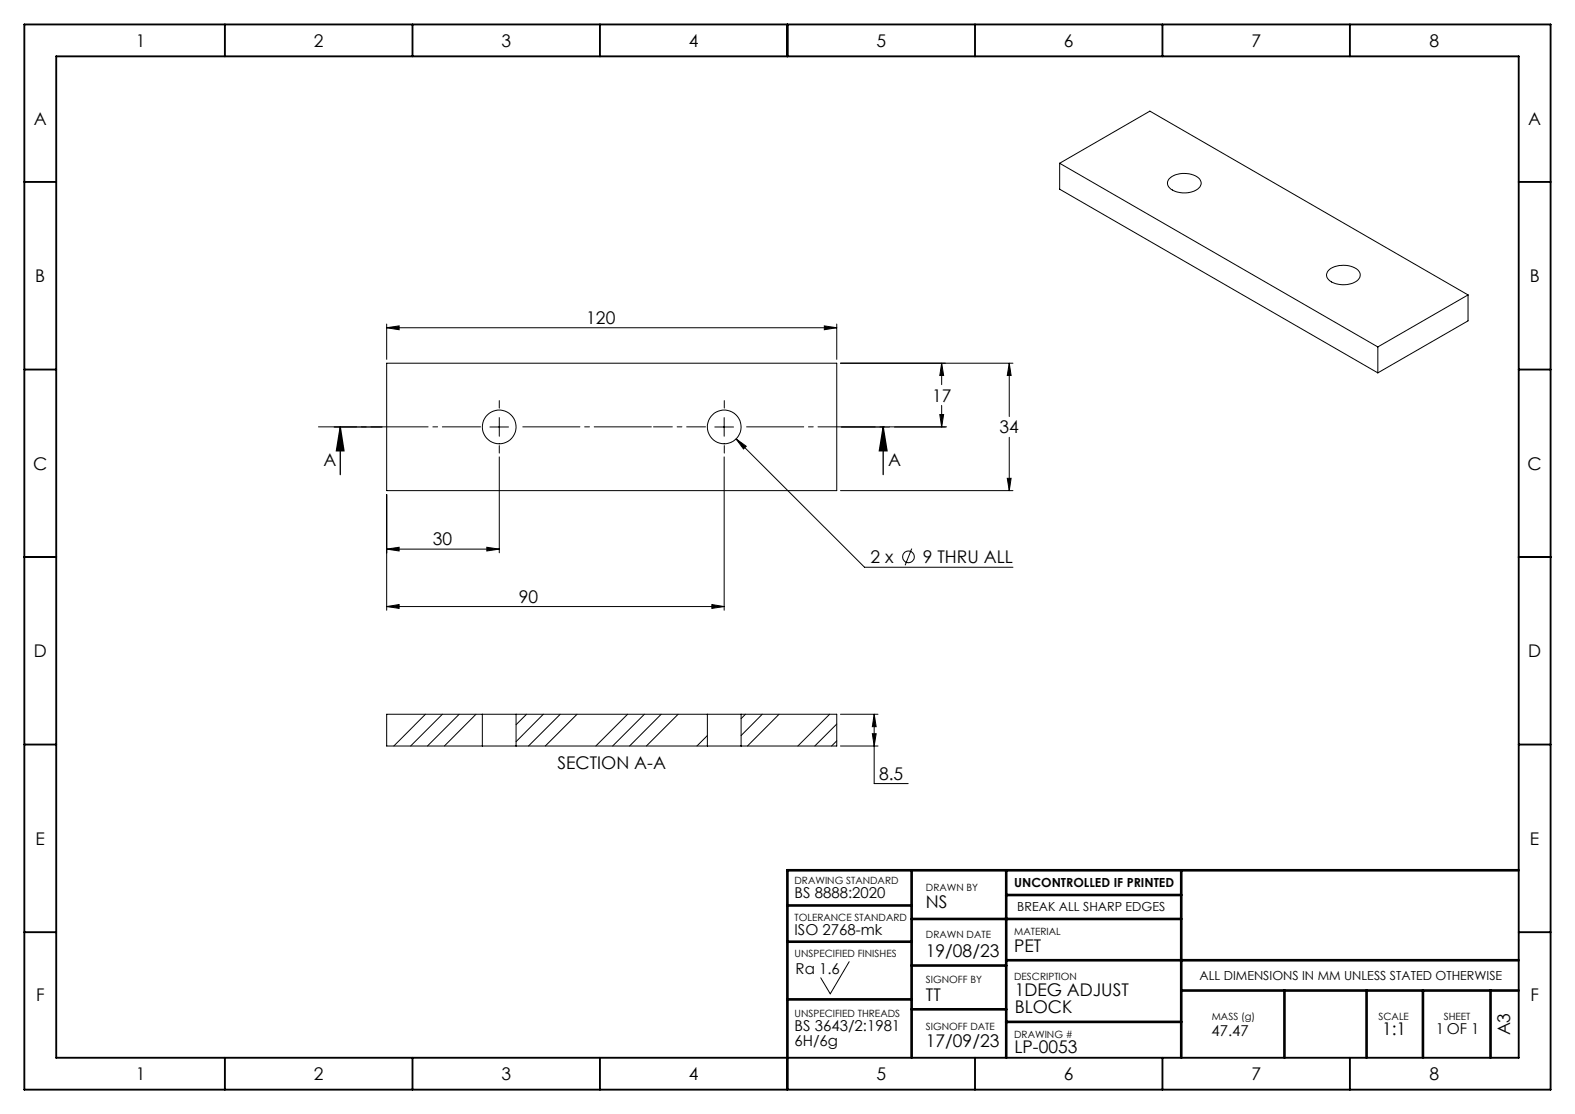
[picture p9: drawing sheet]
<svg xmlns="http://www.w3.org/2000/svg" width="594mm" height="420mm" viewBox="0 0 594 420" stroke-linecap="round" stroke-linejoin="round" font-family="sans-serif">
<g fill="none" stroke="#000" stroke-width=".71">
<path d="M9.2 9.2h575.6v401.7h-575.6zM84.8 9.2v12M155.6 9.2v12M226.3 9.2v12M297 9.2v12M367.7 9.2v12M438.4 9.2v12M509.1 9.2v12M21.2 21.2h551.6v377.6h-551.6zM9.2 68.6h12M572.8 68.6h12M9.2 139.3h12"/>
<path d="M572.8 139.3h12M9.2 210h12M572.8 210h12M9.2 280.7h12M572.8 280.7h12M9.2 351.5h12M572.8 351.5h12M84.8 398.8v12.1M155.6 398.8v12.1M226.3 398.8v12.1M297 398.8v12.1M367.7 398.8v12.1"/>
<path d="M438.4 398.8v12.1M509.1 398.8v12.1"/>
</g>
<g fill="none" stroke="#000" stroke-width=".99">
<path d="M343.8 328.1v70.7M379.5 328.1v70.7M379.5 337.5h66M445.5 328.1v70.7M572.8 328.1h-275.8v70.7M297 341.4h46.8M297 355.1h46.8M343.8 346.5h101.7M297 376.8h46.8M343.8 364.1h35.7M379.5 362.1h193.3M445.5 373.5h127.3"/>
<path d="M484.4 373.5v25.3M515.4 373.5v25.3M536.6 373.5v25.3M562.1 373.5v25.3M343.8 380.6h35.7M379.5 385.3h66"/>
</g>
<g fill="none" stroke="#000" stroke-width=".38">
<path d="M399.6 61.6l34.1-19.7 120 69.3M399.6 61.6l120 69.2M399.6 61.6v9.7l120 69.3M441 67.4a9.1 9.1 0 0 1 11.4 .1 2.99 2.99 0 0 1-2.1 4.6 9 9 0 0 1-9.6-1.7l-.4-1.6zM501 102a9 9 0 0 1 11.4 .1 2.68 2.68 0 0 1-1.4 4.3 9 9 0 0 1-10.3-1.4l-.4-1.5zM553.7 111.2l-34.1 19.6M553.7 111.2v9.8l-34.1 19.6M145.8 123.6l4.7-.7v1.4zM145.8 122.2v13.3M145.8 123.6h169.8M145.8 137h169.8v48h-169.8zM310.9 122.9l4.7 .7-4.7 .7z"/>
<path d="M315.6 122.2v13.3M355.1 137l.8 4.6h-1.5zM355.1 137v8M380.6 137l.7 4.6h-1.4zM380.6 137v20.1M382 137h-65M519.6 130.8v9.8M188.3 157.5v7M273.1 157.5v7M354.4 156.3h1.5l-.8 4.7zM355.1 152.9v8.1M184.8 161h7"/>
<path d="M188.3 172.3v36.1M269.6 161h7.1M273.1 172.3v57.8M277.6 165.5l3.8 2.8-1 1zM277.6 165.5l48.5 48.4h55.9M337.3 161h19.3M380.6 164.9v20.1M145.8 186.4v43.7M317 185h65M379.9 180.4h1.4l-.7 4.6zM145.8 207.1l4.7-.7v1.3zM145.8 207.1h42.5"/>
<path d="M183.6 206.4l4.7 .7-4.7 .6zM343.9 206.9l-2.5 6.2M145.8 228.7l4.7-.7v1.4zM145.8 228.7h127.3M268.5 228l4.6 .7-4.6 .7zM160.5 269.3l-12 12M166.8 269.3l-11.9 12M173.2 269.3l-12 12M179.5 269.3l-11.9 12M181.9 269.3h12.7M181.9 269.3h-36.1v12h36.1M181.9 269.3v12"/>
<path d="M194.6 269.3v12M194.6 269.3h72.2M198.6 269.3l-4 4M204.9 269.3l-10.3 10.3M211.3 269.3l-12 12M217.6 269.3l-11.9 12M236.7 269.3l-12 12M243 269.3l-11.9 12M249.4 269.3l-12 12M255.8 269.3l-12 12M266.8 269.3h12.7M266.8 269.3v12"/>
<path d="M266.8 277.3l-4 4M279.5 269.3h36.1v12h-36.1M279.5 269.3v12M281.1 269.3l-1.6 1.7M287.5 269.3l-8 8M293.8 269.3l-11.9 12M312.9 269.3l-12 12M315.6 273l-8.3 8.3M315.6 279.3l-2 2M317 269.3h14.1M329 276.7h1.4l-.7 4.6zM329.7 269.3l.7 4.7h-1.4z"/>
<path d="M329.7 269.3v26.2h12.8M181.9 281.3h12.7M194.6 281.3h72.2M266.8 281.3h12.7M317 281.3h14.1M320.3 362.6l-7.2 12.1-3.6-6"/>
<circle cx="188.3" cy="161" r="6.4"/>
<circle cx="273.1" cy="161" r="6.4"/>
<circle cx="342.6" cy="210" r="2.2"/>
</g>
<path d="M126.1 161h17.9M128.3 161l1.4 9h-2.8zM128.3 161v18M317.4 161h17.9M333.1 161l1.4 9h-2.9zM333.1 161v18" fill="none" stroke="#000" stroke-width=".49"/>
<path d="M188.3 153.9v-2.8M273.2 153.9v-2.8M188.3 168v2.9M273.2 168v2.9" fill="none" stroke="#000" stroke-width=".38" stroke-dasharray="21.6 1.8 1.8 1.8"/>
<path d="M266.1 161h-19.6" fill="none" stroke="#000" stroke-width=".38" stroke-dasharray="21.6 1.8 1.8 1.8" stroke-dashoffset="14.4"/>
<path d="M280.2 161h78.1" fill="none" stroke="#000" stroke-width=".38" stroke-dasharray="21.6 1.8 1.8 1.8" stroke-dashoffset="-1.3"/>
<path d="M181.2 161h-61.1" fill="none" stroke="#000" stroke-width=".38" stroke-dasharray="21.6 1.8 1.8 1.8" stroke-dashoffset="7.2"/>
<path d="M195.4 161h52" fill="none" stroke="#000" stroke-width=".38" stroke-dasharray="21.6 1.8 1.8 1.8" stroke-dashoffset="-1.8"/>
<g fill="#000">
<path d="M310.9 122.9l4.7 .7-4.7 .7zM145.8 123.6l4.7-.7v1.4z"/>
<path d="M355.1 137l.8 4.6h-1.5zM354.4 156.3h1.5l-.8 4.7z"/>
<path d="M333.1 161l1.4 9h-2.9zM128.3 161l1.4 9h-2.8z"/>
<path d="M379.9 180.4h1.4l-.7 4.6zM380.6 137l.7 4.6h-1.4zM277.6 165.5l2.8 3.8 1-1zM329 276.7h1.4l-.7 4.6zM329.7 269.3l.7 4.7h-1.4z"/>
<path d="M145.8 207.1l4.7-.7v1.3zM183.6 206.4l4.7 .7-4.7 .6zM145.8 228.7l4.7-.7v1.4zM268.5 228l4.6 .7-4.6 .7z"/>
</g>
<g font-size="6.6">
<text x="51.2" y="17.6">1</text>
<text x="118.4" y="17.6">2</text>
<text x="189.1" y="17.6">3</text>
<text x="259.8" y="17.6">4</text>
<text x="330.5" y="17.6">5</text>
<text x="401.2" y="17.6">6</text>
<text x="472" y="17.6">7</text>
<text x="539.1" y="17.6">8</text>
<text x="12.8" y="47.3">A</text>
<text x="576.4" y="47.3">A</text>
<text x="13.3" y="106.3">B</text>
<text x="576.9" y="106.3">B</text>
<text x="221.1" y="122.1">120</text>
<text x="351.5" y="151.4">17</text>
<text x="377" y="163.5">34</text>
<text x="12.5" y="177">C</text>
<text x="122" y="175.8">A</text>
<text x="334.9" y="175.8">A</text>
<text x="576.1" y="177">C</text>
<text x="163.2" y="205.6">30</text>
<text x="328.3" y="212.4">2 x</text>
<text x="348.1" y="212.4">9 THRU ALL</text>
<text x="195.7" y="227.2">90</text>
<text x="12.8" y="247.7">D</text>
<text x="576.3" y="247.7">D</text>
<text x="210.3" y="289.9">SECTION A-A</text>
<text x="331.5" y="294">8.5</text>
<text x="13.4" y="318.5">E</text>
<text x="577" y="318.5">E</text>
<text x="349.2" y="342.4">NS</text>
<text x="382.5" y="359.1">PET</text>
<text x="349.2" y="360.7">19/08/23</text>
<text x="13.6" y="377.5">F</text>
<text x="349.2" y="377.3">TT</text>
<text x="382.7" y="375.7">1DEG ADJUST</text>
<text x="577.2" y="377.5">F</text>
<text x="382.7" y="382.1">BLOCK</text>
<text x="349.2" y="394.8">17/09/23</text>
<text x="521.2" y="390.2">1:1</text>
<text x="569.5" y="390.4" transform="rotate(-90 569.5 390.4)">A3</text>
<text x="382.6" y="396.9">LP-0053</text>
<text x="51.2" y="407.2">1</text>
<text x="118.4" y="407.2">2</text>
<text x="189.1" y="407.2">3</text>
<text x="259.8" y="407.2">4</text>
<text x="330.5" y="407.2">5</text>
<text x="401.2" y="407.2">6</text>
<text x="472" y="407.2">7</text>
<text x="539.1" y="407.2">8</text>
</g>
<g font-size="5.7">
<text x="299.7" y="338.6">BS 8888:2020</text>
<text x="299.7" y="352.5">ISO 2768-mk</text>
<text x="300.1" y="367.4">Ra 1.6</text>
<text x="299.7" y="388.8">BS 3643/2:1981</text>
<text x="541.5" y="389.9">1 OF 1</text>
<text x="299.7" y="394.4">6H/6g</text>
<text x="456.9" y="390.6">47.47</text>
</g>
<g font-size="4.7">
<text x="382.5" y="334.5">UNCONTROLLED IF PRINTED</text>
<text x="383.7" y="343.6">BREAK ALL SHARP EDGES</text>
<text x="452.4" y="369.5">ALL DIMENSIONS IN MM UNLESS STATED OTHERWISE</text>
</g>
<g font-size="3.8">
<text x="299.7" y="333.4">DRAWING STANDARD</text>
<text x="349.2" y="336">DRAWN BY</text>
<text x="299.7" y="347.2">TOLERANCE STANDARD</text>
<text x="349.2" y="353.9">DRAWN DATE</text>
<text x="382.5" y="352.5">MATERIAL</text>
<text x="299.7" y="360.7">UNSPECIFIED FINISHES</text>
<text x="349.2" y="370.8">SIGNOFF BY</text>
<text x="382.5" y="369.5">DESCRIPTION</text>
<text x="299.7" y="383.5">UNSPECIFIED THREADS</text>
<text x="349.2" y="388.2">SIGNOFF DATE</text>
<text x="457" y="384.6">MASS (g)</text>
<text x="519.9" y="384.6">SCALE</text>
<text x="544.5" y="384.6">SHEET</text>
<text x="382.5" y="391.3">DRAWING #</text>
</g>
</svg>
